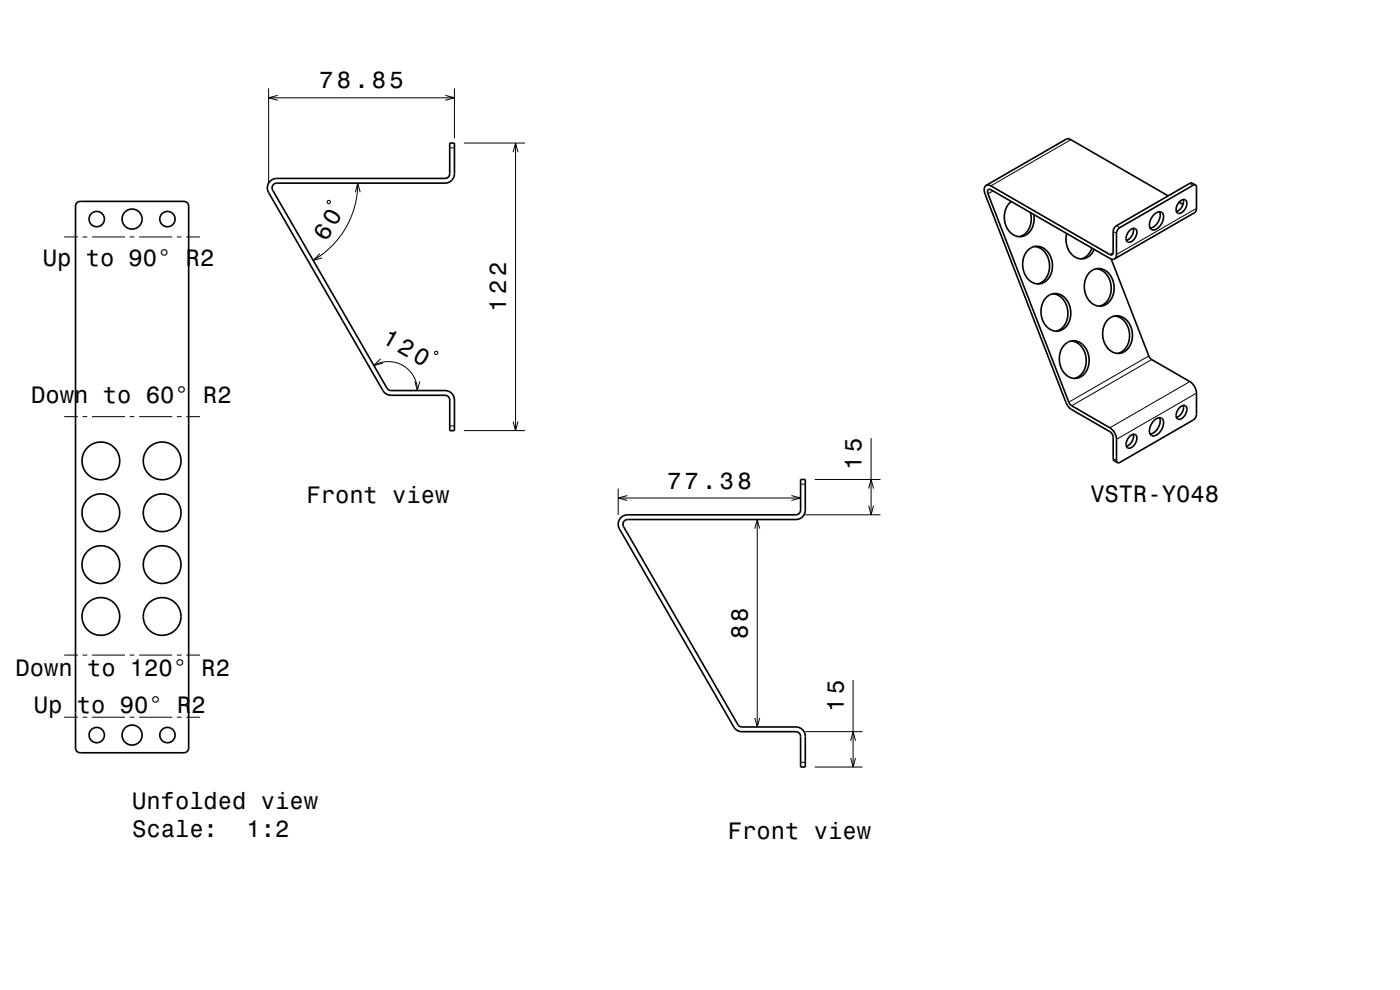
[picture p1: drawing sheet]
<svg xmlns="http://www.w3.org/2000/svg" width="297mm" height="210mm" viewBox="0 0 297 210" stroke-linecap="round" stroke-linejoin="round" font-family="sans-serif">
<g fill="none" stroke="#000" stroke-width=".21">
<path d="M57 18.7v20.1M96.4 18.7v10.6M57 20.7h39.4M58.9 20.2l-1.9 .5 1.9 .6M75.9 38.8l-.2 2.6-.5 2.4-.8 2.4-1 2-1.4 2.1-1.6 1.9-1.9 1.6-2.1 1.4M94.5 20.2l1.9 .5-1.9 .6M95.4 31.3h1M98.4 30.3h13M108.9 32.3l.5-2 .5 2M109.4 30.3v61M227.2 29.6l-17 9.8M252.4 38.9l.7 .4"/>
<path d="M13.6 50.3h2.9M17.5 50.3h1M19.5 50.3h7M27.5 50.3h1M29.5 50.3h7M37.5 50.3h1M39.5 50.3h2.9M67.9 53.8l-1.5 1.4 2-.5M69.5 42.6h.5v.5l-.3 .1-.2-.1zM75.4 40.8l.5-2 .5 2M210.7 40.5l-1.1 .6M236.1 53.6l-.7 .4"/>
<path d="M236.1 49.1l.8 .4M236.9 47.9l.7 .4M253.8 44.2l-16.9 9.8M79.3 77.5a6.1 6.1 0 0 1 9.2 5.3M80.7 76.1l-1.4 1.4 1.9-.5M92.3 74.6h.5v.5h-.5zM243.7 75.5l-17 9.8M244.3 76.3l-16.9 9.8M13.6 88.4h2.9M17.5 88.4h1M19.5 88.4h7M27.5 88.4h1"/>
<path d="M29.5 88.4h7M37.5 88.4h1M39.5 88.4h2.9M88 80.9l.5 1.9 .6-1.9M95.4 90.3h1M98.4 91.3h13M108.9 89.4l.5 1.9 .5-1.9M184.8 92.9v16.3M236.1 97.3l.8 .4M252.4 80.9l-17 9.8M253.8 83.4l-16.9 9.8M131.1 103.6v5.6"/>
<path d="M133.1 105.1l-2 .5 2 .6M160.1 112.1l.5-1.9 .6 1.9M160.6 110.2v44M167.9 105.1l1.9 .5-1.9 .6M169.8 102.7h1M169.8 105.6h-38.7M170.8 109.2h16M172.8 101.7h14M184.3 107.3l.5 1.9 .5-1.9M184.3 103.6l.5-1.9 .5 1.9M13.6 139h2.9M17.5 139h1"/>
<path d="M19.5 139h7M27.5 139h1M29.5 139h7M37.5 139h1M39.5 139h2.9M13.6 152.1h2.9M17.5 152.1h1M19.5 152.1h7M27.5 152.1h1M29.5 152.1h7M37.5 152.1h1M39.5 152.1h2.9"/>
<path d="M160.1 152.3l.5 1.9 .6-1.9M170.8 155.2h12.2M180.5 157.1l.5-1.9 .5 1.9M181 144.3v18.4M169.8 161.7h1M172.8 162.7h10.2M180.5 160.8l.5 1.9 .5-1.9"/>
</g>
<g fill="none" stroke="#000" stroke-width=".35">
<path d="M57.4 38.4l.6-.4 .7-.2h36l.5-.4 .2-.5v-6.6h1v6.5a2 2 0 0 1-2 2h-35.7a1 1 0 0 0-.9 1.5l24.5 42.2 .6 .3h11.5a2.01 2.01 0 0 1 2 2v6.5h-1v-6.5l-.1-.4-.3-.4-.6-.2h-11.4a2 2 0 0 1-1.8-1l-24.2-42a1.99 1.99 0 0 1 .4-2.4zM209.2 39.3a1.48 1.48 0 0 0-.2 1.9l17.2 44.4 .4 .6 .7 .6 8.1 4.8 .4 .3 .3 .9 .1 4.7 .9 .6M209.2 39.3l17-9.8 .5-.1 21.1 12.1M253.6 39.3l-.8-.5-.4 .1-15.7 9.1-.6 1v4.6a.43 .43 0 0 1-.2 .4 .43 .43 0 0 1-.5 0l-25.2-14.6-.5-.2-.5 .1M253.6 39.3l.2 .4v4.6l-.3 .7-17.1 9.9M253.6 39.3h-.5l-15.7 9.1-.5 1v4.7l-.2 .5-.3 .3M16.3 43l.7-.3h22.1l.5 .2 .4 .6v115.2l-.1 .5-.6 .4-22.3 .1-.5-.2-.4-.6-.1-115.2zM214.5 42.7a4.5 4.5 0 0 0 1.1 7.4 3.2 3.2 0 0 0 3.8-3.4l-.1-1.2M218 53.1a2.86 2.86 0 0 1 4.8 1.2 4.2 4.2 0 0 1-1.9 5.8 3.5 3.5 0 0 1-3.9-3.7l.2-1.9zM218.6 45.1a4 4 0 0 1-2.3 5.1M219.4 52.3a4.1 4.1 0 0 1 3.1 5.6 3.3 3.3 0 0 1-2.3 2.3M226.3 49.5a4.2 4.2 0 0 0 3 5.4 2.95 2.95 0 0 0 2.8-2"/>
<path d="M231.1 57.8a2.86 2.86 0 0 1 4.8 1.2 4.2 4.2 0 0 1-2 5.9 3.6 3.6 0 0 1-3.9-3.8l.3-1.9zM231.6 52.6a3.2 3.2 0 0 1-2.2 2.3M232.5 57a4.2 4.2 0 0 1 3 5.8l-.4 .8-.6 .7-1.3 .6M235.7 54.9l8.1 20.8 .5 .5 8.4 4.9 .7 1 .4 1.3v4.5l-.5 1.1-15.7 9.1h-.5M236.4 54.9l-.4 .1-.6-.2-25.2-14.6a.53 .53 0 0 0-.7 .2 .53 .53 0 0 0 .1 .7l17.2 44.4 .6 .6 8 4.6 .8 .7 .5 .9 .1 .7 .1 4.7 .2 .4M239.7 48.8a.84 .84 0 0 1 1.2-.3 .84 .84 0 0 1 .2 1.3 1.71 1.71 0 0 1-1.9 1.5 1.79 1.79 0 0 1 .5-2.5zM240.4 48.4a2.27 2.27 0 0 1-1.4 2.6M244.8 45.6a1.18 1.18 0 0 1 1.9-.3 2.79 2.79 0 0 1-2.1 3.5 1.41 1.41 0 0 1-.5-2.2zM246 44.9a2.86 2.86 0 0 1-2 3.5M250.1 42.9l.9 .5M250.3 42.7a.84 .84 0 0 1 1.2-.3 .84 .84 0 0 1 .2 1.2 1.66 1.66 0 0 1-1.9 1.6 1.84 1.84 0 0 1 .5-2.5zM251 42.3a2.28 2.28 0 0 1-1.4 2.6"/>
<path d="M221.9 63.1a2.86 2.86 0 0 1 4.8 1.2 4.2 4.2 0 0 1-2 5.9 3.6 3.6 0 0 1-3.9-3.8l.3-1.9zM223.3 62.3a4.1 4.1 0 0 1 3 5.6 3.2 3.2 0 0 1-2.3 2.3M225.8 73.2a2.86 2.86 0 0 1 4.8 1.2 4.2 4.2 0 0 1-2 5.8 3.5 3.5 0 0 1-3.9-3.8l.3-1.9zM227.2 72.3a4.1 4.1 0 0 1 3 5.6 3.2 3.2 0 0 1-2.3 2.4M235 67.8a2.88 2.88 0 0 1 4.8 1.3 4.1 4.1 0 0 1-2 5.8 3.6 3.6 0 0 1-3.9-3.8l.3-1.9zM236.4 67a4.2 4.2 0 0 1 3 5.8 3.2 3.2 0 0 1-2.3 2.2M239.7 92.5a.84 .84 0 0 1 1.2-.3 .84 .84 0 0 1 .2 1.2 1.69 1.69 0 0 1-1.9 1.6 1.79 1.79 0 0 1 .5-2.5zM240.4 92.1a2.28 2.28 0 0 1-1.4 2.6M244.8 89.3a1.19 1.19 0 0 1 1.9-.3 2.79 2.79 0 0 1-2.1 3.5 1.4 1.4 0 0 1-.5-2.2zM246 88.6a2.87 2.87 0 0 1-2 3.5M250.3 86.4a.84 .84 0 0 1 1.2-.3 .84 .84 0 0 1 .2 1.2 1.7 1.7 0 0 1-1.9 1.6 1.79 1.79 0 0 1 .5-2.5zM251 86a2.28 2.28 0 0 1-1.4 2.5"/>
<path d="M131.8 109.7l.6-.4 .7-.1h36l.6-.4 .1-.5v-6.6h1v6.5a2 2 0 0 1-2 2h-35.7a1 1 0 0 0-.8 1.5l24.4 42.2 .7 .3h11.4a2 2 0 0 1 2 2v6.5h-1v-6.5l-.1-.5-.3-.3-.6-.2h-11.4a2.01 2.01 0 0 1-1.7-1l-24.3-42a2 2 0 0 1 .4-2.5z"/>
<circle cx="20.5" cy="46.5" r="1.63"/>
<circle cx="28" cy="46.5" r="2.13"/>
<circle cx="35.5" cy="46.5" r="1.62"/>
<circle cx="21.4" cy="97.8" r="4"/>
<circle cx="34.4" cy="97.8" r="4"/>
<circle cx="21.4" cy="108.8" r="4"/>
<circle cx="21.4" cy="119.8" r="4"/>
<circle cx="34.4" cy="108.8" r="4"/>
<circle cx="34.4" cy="119.8" r="4"/>
<circle cx="21.4" cy="130.8" r="4"/>
<circle cx="34.4" cy="130.8" r="4"/>
<circle cx="20.5" cy="155.9" r="1.62"/>
<circle cx="28" cy="155.9" r="2.12"/>
<circle cx="35.5" cy="155.9" r="1.62"/>
</g>
<g font-size="5.1">
<text x="69.3" y="51.4" transform="rotate(-60 69.3 51.4)">60</text>
<text x="80.8" y="72.5" transform="rotate(30 80.8 72.5)">120</text>
</g>
<g font-size="5">
<text x="67.7" y="18.7">78.85</text>
<text x="9.1" y="56.5">Up to 90° R2</text>
<text x="107.4" y="66.1" transform="rotate(-90 107.4 66.1)">122</text>
<text x="6.6" y="85.4">Down to 60° R2</text>
<text x="182.8" y="99.7" transform="rotate(-90 182.8 99.7)">15</text>
<text x="65" y="106.6">Front view</text>
<text x="141.5" y="103.6">77.38</text>
<text x="231.3" y="106.5">VSTR-Y048</text>
<text x="158.6" y="135.6" transform="rotate(-90 158.6 135.6)">88</text>
<text x="3.3" y="143.4">Down to 120° R2</text>
<text x="7.2" y="151.3">Up to 90° R2</text>
<text x="179" y="151" transform="rotate(-90 179 151)">15</text>
<text x="28" y="171.5">Unfolded view</text>
<text x="28" y="177.6">Scale:</text>
<text x="52.3" y="177.6">1:2</text>
<text x="154.4" y="178">Front view</text>
</g>
</svg>
